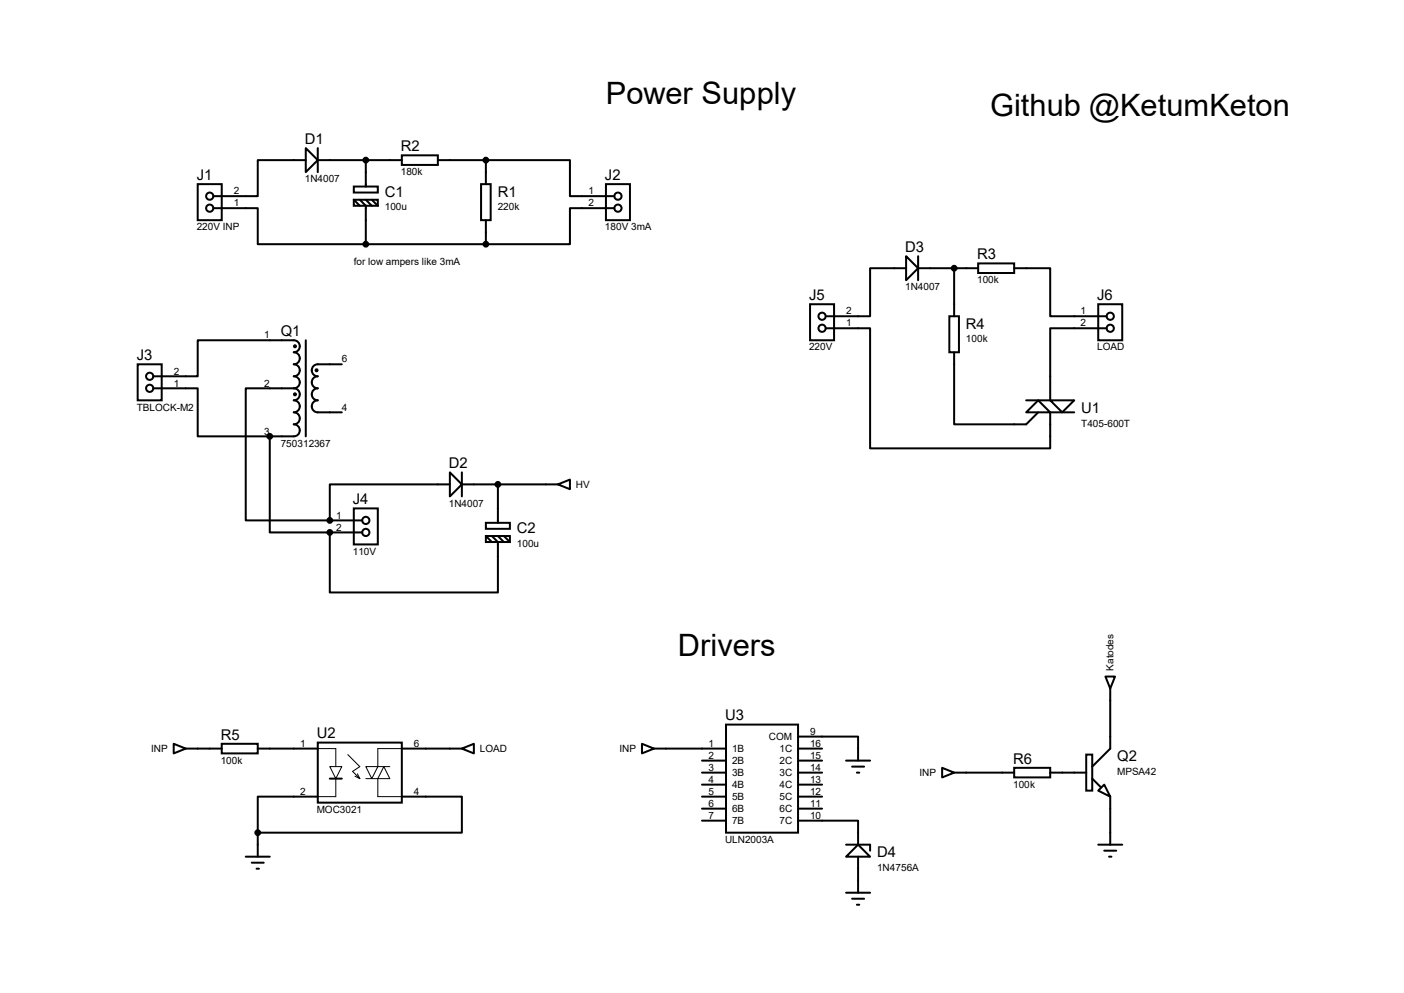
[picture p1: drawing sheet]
<svg xmlns="http://www.w3.org/2000/svg" width="297mm" height="210mm" viewBox="0 0 297 210" stroke-linecap="round" stroke-linejoin="round" font-family="sans-serif">
<g fill="none" stroke="#000" stroke-width=".42">
<path d="M41.8 38.9h5.1v7.7h-5.1zM64.7 31.3l2.5 2.6-2.5 2.5zM64.7 33.9h-10.2v7.6h-9.4M67.2 33.9h17.8M67.2 31.3v5.1M74.8 39.5h5.1v1.2h-5.1zM77.4 33.9v5.6M85 32.9h7.6v2h-7.6zM92.6 33.9h10.2M101.8 38.9h2v7.7h-2zM102.8 33.9h17.8v7.6h9.4M102.8 33.9v5"/>
<path d="M128.2 38.9h5.1v7.7h-5.1zM45.1 44h9.4v7.6h22.9M74.8 42.2h5.1v1.3h-5.1zM74.8 42.2l1.3 1.3M76.1 42.2l1.3 1.3v8.1M77.4 51.6h25.4M77.4 42.2l1.3 1.3M78.7 42.2l1.2 1.3M102.8 46.6v5M130 44h-9.4v7.6h-17.8M191.7 54.2l2.5 2.5-2.5 2.6zM191.7 56.7h-7.6v10.2h-9.4"/>
<path d="M194.2 56.7h12.7M194.2 54.2v5.1M201.8 56.7v10.2M206.9 55.7h7.6v2h-7.6zM214.5 56.7h7.7v10.2h11.9M29.1 77h5.1v7.7h-5.1zM32.4 79.6h9.4v-7.6h20.3a1.27 1.27 0 0 1 1.3 1.2 1.27 1.27 0 0 1-1.3 1.3 1.27 1.27 0 0 1 1.3 1.3 1.27 1.27 0 0 1-1.3 1.2 1.27 1.27 0 0 1 1.3 1.3 1.27 1.27 0 0 1-1.3 1.3 1.27 1.27 0 0 1 1.3 1.3 1.27 1.27 0 0 1-1.3 1.2M64.7 72v20.3M72.3 77h-5.1a1.27 1.27 0 0 0-1.2 1.3 1.27 1.27 0 0 0 1.2 1.3 1.27 1.27 0 0 0-1.2 1.3 1.27 1.27 0 0 0 1.2 1.2 1.27 1.27 0 0 0-1.2 1.3 1.27 1.27 0 0 0 1.2 1.3 1.27 1.27 0 0 0-1.2 1.2 1.27 1.27 0 0 0 1.2 1.3h5.1M171.4 64.3h5v7.7h-5zM174.7 69.4h9.4v25.4h38.1v-7.6h5M200.8 66.9h2.1v7.6h-2.1z"/>
<path d="M201.8 74.5v15.2h15.3l2.5-2.5M232.3 64.3h5.1v7.7h-5.1zM234.1 69.4h-11.9v15.3h-5.1M32.4 82.1h9.4v10.2h15.3M57.1 92.3v20.3h12.7M62.1 82.1h-10.1v28h17.8M62.1 82.1a1.27 1.27 0 0 1 1.3 1.3 1.27 1.27 0 0 1-1.3 1.3 1.27 1.27 0 0 1 1.3 1.2 1.27 1.27 0 0 1-1.3 1.3 1.27 1.27 0 0 1 1.3 1.3 1.27 1.27 0 0 1-1.3 1.2 1.27 1.27 0 0 1 1.3 1.3 1.27 1.27 0 0 1-1.3 1.3h-5M95.2 99.9l2.5 2.5-2.5 2.6zM97.7 99.9v5.1M217.1 87.2l2.5-2.5 2.6 2.5zM222.2 84.7h5l-2.5 2.5zM69.8 112.6v12.7h35.5v-10.7l-1.2-1.2"/>
<path d="M69.8 110.1h6.8M69.8 112.6h6.8M74.8 107.5h5.1v7.6h-5.1zM95.2 102.4h-25.4v7.7M97.7 102.4h20.3M102.8 110.6h5.1v1.2h-5.1zM102.8 113.4h5.1v1.2h-5.1zM102.8 113.4l1.3 1.2M105.3 102.4v8.2M105.3 113.4l1.3 1.2M106.6 113.4l1.3 1.2M118 102.4l2.6-1v2.1z"/>
<path d="M36.7 157.3l2.6 1-2.6 1zM39.3 158.3h7.6M46.9 157.3h7.6v2h-7.6zM54.5 158.3h12.7M67.2 157.1h17.8v12.7h-17.8zM85 158.3h12.7M97.7 158.3l2.5-1v2zM135.8 157.3l2.5 1-2.5 1zM138.3 158.3h15.3M153.6 153.2h15.2v22.9h-15.2zM168.8 155.8h12.7v5.1M168.8 158.3h5.1"/>
<path d="M229.8 159.6h1.3v7.6h-1.3zM233.8 143.1h2.1l-1 2.5zM234.9 145.6v12.7l-3.8 3.8M54.5 176.1v5.1M67.2 168.5h-12.7v7.6M69.8 164.7h2.5M85 168.5h12.7v7.6h-43.2M148.5 163.4h5.1M148.5 168.5h5.1M148.5 160.9h5.1M148.5 165.9h5.1M148.5 171h5.1"/>
<path d="M148.5 173.6h5.1M168.8 173.6h12.7v5M168.8 163.4h5.1M168.8 168.5h5.1M168.8 160.9h5.1M168.8 165.9h5.1M168.8 171h5.1M179 160.9h5.1M179 178.6h5.1v1.3M180.3 162.1h2.5M181.3 163.4h.5M199.3 162.4l2.5 1-2.5 1z"/>
<path d="M201.8 163.4h12.7M214.5 162.4h7.7v2h-7.7zM222.2 163.4h7.6M231.1 164.7l1.7 1.8M232.3 167.2l1.3-1.3 1.3 2.6zM232.3 178.6h5.1M233.6 179.9h2.5M234.9 168.5v10.1M52 181.2h5.1M53.3 182.5h2.5M54.3 183.7h.5M179 181.2l2.5-2.6 2.6 2.6z"/>
<path d="M179 188.8h5.1M180.3 190.1h2.5M181.3 191.3h.5M181.5 181.2v7.6M234.6 181.2h.5"/>
<circle cx="44.4" cy="44" r=".76"/>
<circle cx="44.4" cy="41.5" r=".76"/>
<circle cx="130.7" cy="41.5" r=".76"/>
<circle cx="130.7" cy="44" r=".76"/>
<circle cx="31.7" cy="79.6" r=".76"/>
<circle cx="62.4" cy="73.2" r=".21"/>
<circle cx="67" cy="78.3" r=".21"/>
<circle cx="173.9" cy="69.4" r=".76"/>
<circle cx="173.9" cy="66.9" r=".76"/>
<circle cx="234.9" cy="66.9" r=".76"/>
<circle cx="234.9" cy="69.4" r=".76"/>
<circle cx="31.7" cy="82.1" r=".76"/>
<circle cx="62.4" cy="83.4" r=".21"/>
<circle cx="77.4" cy="112.6" r=".76"/>
<circle cx="77.4" cy="110.1" r=".76"/>
</g>
<g fill="#000">
<circle cx="57.1" cy="92.3" r=".21"/>
<circle cx="69.8" cy="110.1" r=".21"/>
<circle cx="69.8" cy="112.6" r=".21"/>
</g>
<g fill="#000" stroke="#000" stroke-width=".42">
<circle cx="77.4" cy="33.9" r=".51"/>
<circle cx="102.8" cy="33.9" r=".51"/>
<circle cx="77.4" cy="51.6" r=".51"/>
<circle cx="102.8" cy="51.6" r=".51"/>
<circle cx="201.8" cy="56.7" r=".51"/>
<circle cx="57.1" cy="92.3" r=".51"/>
<circle cx="69.8" cy="112.6" r=".51"/>
<circle cx="69.8" cy="110.1" r=".51"/>
<circle cx="105.3" cy="102.4" r=".51"/>
<circle cx="54.5" cy="176.1" r=".51"/>
</g>
<path d="M67.2 158.3h3.8v3.8M73.6 159.6l2.5 2.5-1.5 1.1 1.5 1.5M85 158.3h-5.1v3.8h2.6M69.8 162.1h2.5l-1.3 2.6zM71 164.7v3.8h-3.8M75.1 164.2l1 .5M75.6 163.7l.5 1M77.4 162.1h2.5l-1.2 2.6zM77.4 164.7h2.5v3.8h5.1M81.2 162.1l1.3 2.6h-2.6z" fill="none" stroke="#000" stroke-width=".21"/>
<g font-size="6.5">
<text x="128.2" y="22">Power Supply</text>
<text x="209.5" y="24.5">Github @KetumKeton</text>
<text x="143.4" y="138.8">Drivers</text>
</g>
<g font-size="3.1">
<text x="64.5" y="30.4">D1</text>
<text x="84.8" y="32">R2</text>
<text x="41.6" y="38.1">J1</text>
<text x="81.4" y="41.6">C1</text>
<text x="105.3" y="41.6">R1</text>
<text x="128" y="38.1">J2</text>
<text x="191.5" y="53.3">D3</text>
<text x="206.7" y="54.8">R3</text>
<text x="171.2" y="63.5">J5</text>
<text x="232.1" y="63.5">J6</text>
<text x="59.4" y="71.1">Q1</text>
<text x="204.3" y="69.5">R4</text>
<text x="28.9" y="76.2">J3</text>
<text x="228.7" y="87.3">U1</text>
<text x="95" y="99">D2</text>
<text x="74.6" y="106.6">J4</text>
<text x="109.3" y="112.7">C2</text>
<text x="153.4" y="152.4">U3</text>
<text x="46.7" y="156.4">R5</text>
<text x="67" y="156.2">U2</text>
<text x="214.3" y="161.5">R6</text>
<text x="236.3" y="161">Q2</text>
<text x="185.5" y="181.3">D4</text>
</g>
<g font-size="2.1">
<text x="49.4" y="41.1">2</text>
<text x="64.5" y="38.6">1N4007</text>
<text x="84.8" y="37">180k</text>
<text x="124.5" y="41.1">1</text>
<text x="49.4" y="43.6">1</text>
<text x="81.4" y="44.5">100u</text>
<text x="105.3" y="44.5">220k</text>
<text x="124.5" y="43.6">2</text>
<text x="41.6" y="48.7">220V INP</text>
<text x="128" y="48.7">180V 3mA</text>
<text x="74.8" y="56.1">for low ampers like 3mA</text>
<text x="206.7" y="59.9">100k</text>
<text x="191.5" y="61.4">1N4007</text>
<text x="55.9" y="71.6">1</text>
<text x="179" y="69">1</text>
<text x="179" y="66.5">2</text>
<text x="228.6" y="66.5">1</text>
<text x="228.6" y="69">2</text>
<text x="72.3" y="76.7">6</text>
<text x="171.2" y="74.1">220V</text>
<text x="204.3" y="72.4">100k</text>
<text x="232.1" y="74.1">LOAD</text>
<text x="36.7" y="81.7">1</text>
<text x="36.7" y="79.2">2</text>
<text x="55.9" y="81.7">2</text>
<text x="28.9" y="86.8">TBLOCK-M2</text>
<text x="72.3" y="86.8">4</text>
<text x="55.9" y="91.9">3</text>
<text x="59.4" y="94.4">750312367</text>
<text x="228.7" y="90.2">T405-600T</text>
<text x="95" y="107.1">1N4007</text>
<text x="121.8" y="103.2">HV</text>
<text x="71.1" y="109.7">1</text>
<text x="71.1" y="112.2">2</text>
<text x="74.6" y="117.3">110V</text>
<text x="109.3" y="115.6">100u</text>
<text x="235.5" y="141.8" transform="rotate(-90 235.5 141.8)">Katodes</text>
<text x="171.4" y="155.4">9</text>
<text x="32" y="159.1">INP</text>
<text x="46.7" y="161.5">100k</text>
<text x="63.5" y="157.9">1</text>
<text x="87.5" y="157.9">6</text>
<text x="101.5" y="159.1">LOAD</text>
<text x="131" y="159.1">INP</text>
<text x="149.9" y="157.9">1</text>
<text x="149.9" y="160.5">2</text>
<text x="154.9" y="159.1">1B</text>
<text x="154.9" y="161.6">2B</text>
<text x="162.6" y="156.5">COM</text>
<text x="164.9" y="159.1">1C</text>
<text x="164.9" y="161.6">2C</text>
<text x="171.4" y="157.9">16</text>
<text x="171.4" y="160.5">15</text>
<text x="149.9" y="163">3</text>
<text x="149.9" y="165.6">4</text>
<text x="154.9" y="164.2">3B</text>
<text x="154.9" y="166.7">4B</text>
<text x="164.9" y="164.2">3C</text>
<text x="164.9" y="166.7">4C</text>
<text x="171.4" y="163">14</text>
<text x="171.4" y="165.6">13</text>
<text x="194.5" y="164.2">INP</text>
<text x="214.3" y="166.6">100k</text>
<text x="236.3" y="163.9">MPSA42</text>
<text x="63.5" y="168.1">2</text>
<text x="67" y="171.9">MOC3021</text>
<text x="87.5" y="168.1">4</text>
<text x="149.9" y="168.1">5</text>
<text x="149.9" y="170.6">6</text>
<text x="149.9" y="173.2">7</text>
<text x="154.9" y="169.2">5B</text>
<text x="154.9" y="171.8">6B</text>
<text x="164.9" y="169.2">5C</text>
<text x="164.9" y="171.8">6C</text>
<text x="171.4" y="168.1">12</text>
<text x="171.4" y="170.6">11</text>
<text x="171.4" y="173.2">10</text>
<text x="153.4" y="178.3">ULN2003A</text>
<text x="154.9" y="174.3">7B</text>
<text x="164.9" y="174.3">7C</text>
<text x="185.5" y="184.2">1N4756A</text>
</g>
</svg>
